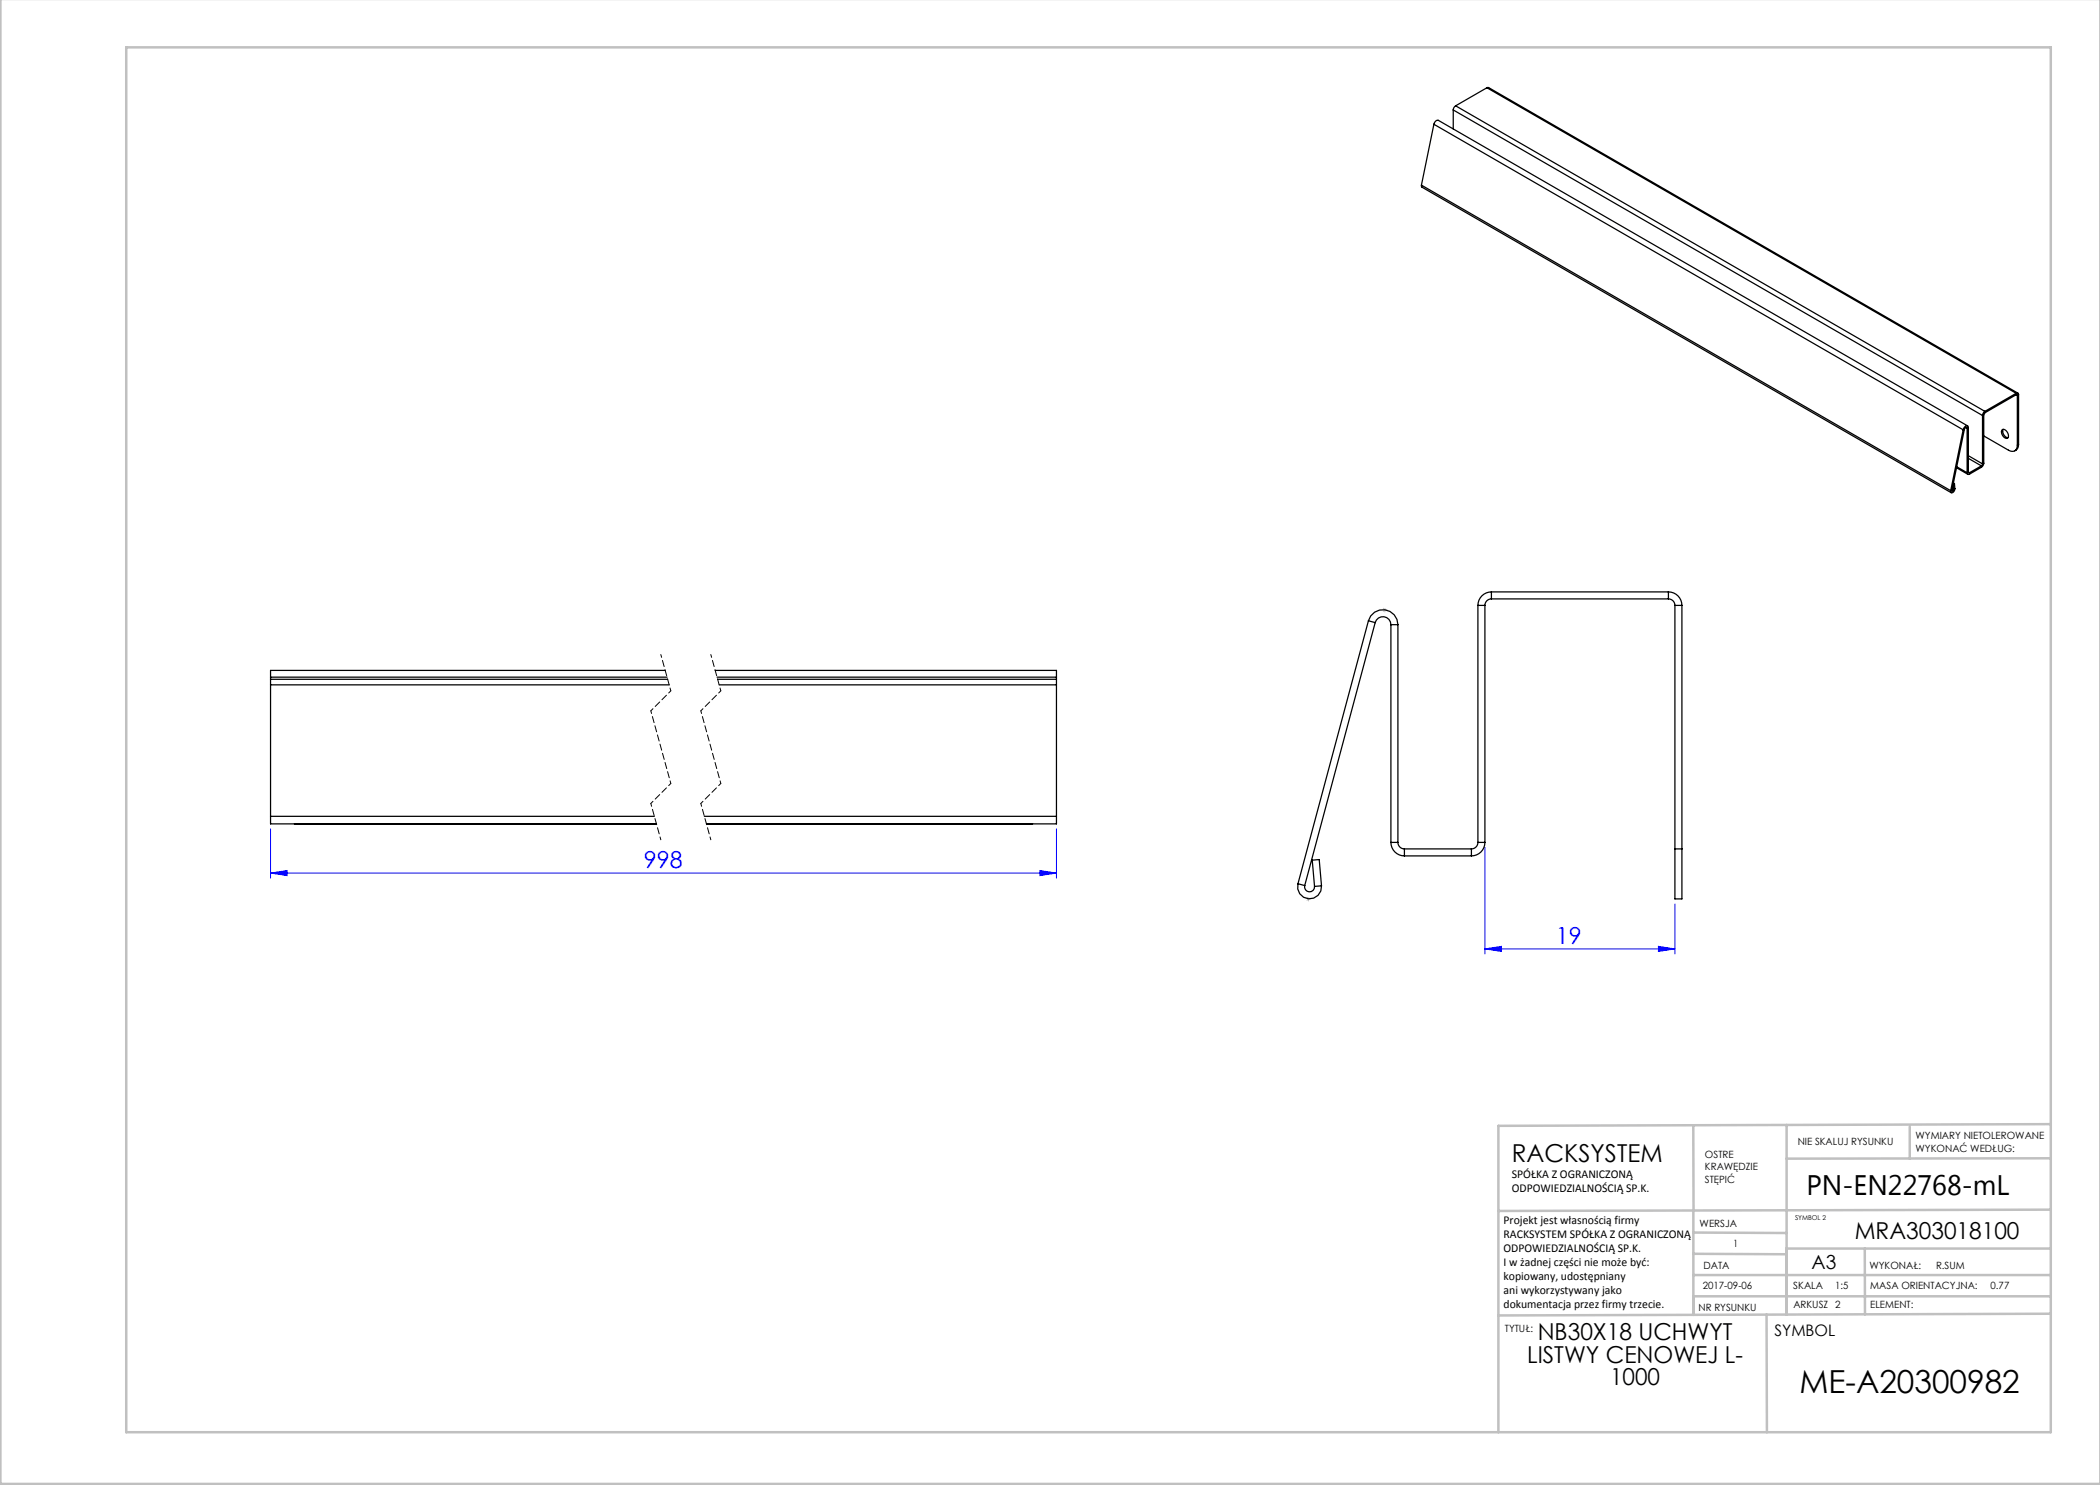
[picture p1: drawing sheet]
<svg xmlns="http://www.w3.org/2000/svg" width="420mm" height="297mm" viewBox="0 0 420 297" stroke-linecap="round" stroke-linejoin="round" font-family="sans-serif">
<path d="M276.6 121.6l.7 .7M276.6 122.3l.7-.7M277 122.5v-1M277.5 122h-1M261.3 179.4l.8 .7M262.2 179.8h-1M261.3 180.1l.8-.7M261.7 180.3v-1" fill="none" stroke="#c0c0c0" stroke-width=".2" stroke-dasharray="1.3 .6" stroke-dashoffset=".5" stroke-linecap="butt"/>
<path d="M54.1 174.6l3.3-.5v1zM54.1 165.8v9.8M54.1 174.6h157.2M208 174.1l3.3 .5-3.3 .5zM211.3 165.8v9.8M297 169.5v21.3M297 189.8l3.3-.5v1zM297 189.8h38M331.7 189.3l3.3 .5-3.3 .5zM335 180.8v10" fill="none" stroke="#00f" stroke-width=".2"/>
<path d="M132.2 130.9l2 7.3M134.2 138.2l-4 4M142.2 130.9l2 7.3M144.2 138.2l-4 4M130.2 142.2l4 14.5M134.2 156.7l-4 4M140.2 142.2l4 14.5M144.2 156.7l-4 4M130.2 160.7l2 7.3M140.2 160.7l2 7.3" fill="none" stroke="#000" stroke-width=".2" stroke-dasharray="1.3 .6" stroke-dashoffset=".7"/>
<g fill="none" stroke="#c0c0c0" stroke-width=".5">
<path d="M.1 -.1v296.9h419.9M25.2 9.5h385v276.9h-385zM338.7 225.2v16.9M357.3 225v37.9M382 225.4v6.3M410.1 224.8l-110.4 .4v61.2M410.1 231.7h-52.8M338.7 259.3h71.5M338.7 255h71.5M338.7 250.8l18.6 .1M338.7 246.5l18.6 .1M338.7 242.1v20.9"/>
<path d="M373 249.7v13.2M410.1 241.9l-110.4 .3M410.2 249.7h-52.9v13.2M353.3 262.9l.1 23.5M410.2 262.7l-110.5 .4"/>
</g>
<g fill="#00f">
<path d="M54.1 174.6l3.3-.5v1zM208 174.1l3.3 .5-3.3 .5z"/>
<path d="M297 189.8l3.3-.5v1zM331.7 189.3l3.3 .5-3.3 .5z"/>
</g>
<g fill="none" stroke="#000" stroke-width=".25">
<path d="M297.4 17.6l.3-.1 105.9 61.1M297.4 17.6l-6.3 3.6M297.4 17.6l105.8 61.1M284.3 37l.1 .4 105.8 61.1M284.3 37l105.8 61.1M286.8 24.9l.4-.7 .5-.1 105.8 61.1M286.8 24.9l-2.5 12.1M286.8 24.9l105.8 61.1M290.6 22l105.9 61.1M290.6 22v3.8M291.1 21.2l-.3 .3-.2 .5M291.1 21.2l105.9 61.1"/>
<path d="M403.2 78.7a.29 .29 0 0 1 .4-.1 .29 .29 0 0 1 .1 .3M403.2 78.9l.3 .2M403.2 78.7l-6.2 3.6M403.2 78.7v.2M403.2 78.9l-6.2 3.7M403.5 79.1v9.9M403.7 78.9l-.2 .2M403.7 78.9v10M390.4 98.1h-.3M390.4 97.7l.3 .2M390.6 96.9h.1M390.6 96.9l.1 1"/>
<path d="M390.7 96.6l.2 .1M390.7 97.9l-.2 .3-.1-.1M390.9 96.7l-.3 .2M390.9 96.7l.1 1M391 97.7l-.1 .5a.47 .47 0 0 1-.7 .3l-.1-.4M391 97.7l-.3 .2M391.3 93.6l2.3 1.3M391.3 93.3l2.1 1.3M392.6 86l-2.5 12.1M392.9 85.9l-2.5 12.2M392.9 85.9l-.3 .1M393.1 85.5l.3 .2"/>
<path d="M393.4 85.7l-.2-.2-.3 .4M393.4 94.6a.29 .29 0 0 0 .2 .3 .29 .29 0 0 0 .3-.1M393.4 85.7v8.9M393.7 85.5l-.2-.3h-.3l-.4 .3-.2 .5M393.7 94.4l.2 .1M393.7 85.5l-.3 .2M393.7 85.5v8.9M393.7 94.4l-.3 .2M393.7 91.1l2.8 1.7M393.7 91.7l2.6 1.5M393.9 94.5v.3M396.3 93.2l-2.4 1.3"/>
<path d="M396.3 93.2v.3M396.3 93.5l-2.4 1.3M396.5 92.8l-.2 .4M396.5 83.1v9.7M396.7 87.2l5 2.8a1.08 1.08 0 0 0 1.2 .2 1.08 1.08 0 0 0 .6-1.2M396.7 92.6l-.1 .5-.3 .4M396.7 83l-.2 .1M396.7 83v9.6M396.7 92.6l-.2 .2M397 82.3l-.4 .3-.1 .5M397 82.6l-.3 .4M397 82.3v.3"/>
<path d="M400.4 86a1.11 1.11 0 0 1 1.1 .5 1.11 1.11 0 0 1 0 1.2 1.19 1.19 0 0 1-1.1-1.7zM400.6 85.9a1.29 1.29 0 0 0 1 1.6M403.7 88.9a1.22 1.22 0 0 1-.8 1.3M403.7 88.9l-.2 .1M298.3 118.4a2.7 2.7 0 0 0-2.7 2.7M298.3 119.8a1.3 1.3 0 0 0-1.3 1.3M298.3 118.4v1.4M298.3 119.8h35.4M298.3 118.4h35.4M333.7 119.8a1.3 1.3 0 0 1 1.3 1.3M333.7 118.4a2.7 2.7 0 0 1 2.7 2.7M333.7 118.4v1.4"/>
<path d="M54.1 135.9v1.1M54.1 135.9h79.4M54.1 137h79.7M54.1 135.4h79.3M54.1 135.4v.5M54.1 137v26.3M133 134.1h-78.9v1.3M143 134.1h68.3v1.3M143.4 135.4h67.9M143.5 135.9h67.8M143.8 137h67.5M211.3 135.9v1.1"/>
<path d="M211.3 135.4v.5M211.3 137v26.3M273.7 124.2a3 3 0 0 1 3.3-2.2 3 3 0 0 1 2.6 2.9M273.7 124.2l1.3 .3M273.7 124.2l-14.1 52.6M275 124.5a1.6 1.6 0 0 1 1.8-1.2 1.6 1.6 0 0 1 1.4 1.6M275 124.5l-14.1 52.6M278.2 124.9h1.4M278.2 124.9v43.6M279.6 124.9v43.6M295.6 121.1h1.4M295.6 121.1v47.4"/>
<path d="M297 121.1v47.4M335 121.1h1.4M335 121.1v48.7M336.4 121.1v48.7M54.1 163.3v1.5h77.2M54.1 163.3h76.8M58.9 164.8h.2M140.9 163.3h70.4M206.5 164.8h-.2M211.3 163.3v1.5h-70M259.6 176.8a2.4 2.4 0 0 0 2.1 3 2.4 2.4 0 0 0 2.6-2.6M259.6 176.8l1.3 .3"/>
<path d="M260.9 177.1a1 1 0 0 0 .9 1.3 1 1 0 0 0 1.1-1.1M264.3 177.2l-.5-5.3-1.4 .1 .5 5.3M264.3 177.2l-1.4 .1M278.2 168.5a2.7 2.7 0 0 0 2.7 2.7M278.2 168.5h1.4M279.6 168.5a1.3 1.3 0 0 0 1.3 1.3M280.9 169.8h13.4M280.9 169.8v1.4M280.9 171.2h13.4M294.3 169.8v1.4M295.6 168.5a1.3 1.3 0 0 1-1.3 1.3M295.6 168.5h1.4"/>
<path d="M297 168.5a2.7 2.7 0 0 1-2.7 2.7M335 169.8v10h1.4v-10M335 169.8h1.4"/>
</g>
<text font-size="6.3" x="359.9" y="278.5">ME-A20300982</text>
<text font-size="5.6" x="361.3" y="239.1">PN-EN22768-mL</text>
<text font-size="4.9" x="302.4" y="232.4">RACKSYSTEM</text>
<g font-size="4.7" fill="#00f">
<text x="128.8" y="173.6">998</text>
<text x="311.2" y="188.8">19</text>
</g>
<g font-size="4.7">
<text x="371" y="247.8">MRA303018100</text>
<text x="307.6" y="268.1">NB30X18 UCHWYT</text>
<text x="305.4" y="272.6">LISTWY CENOWEJ L-</text>
<text x="322" y="277.1">1000</text>
</g>
<text font-size="3.9" x="362.3" y="253.8">A3</text>
<text font-size="3.2" x="354.9" y="267.2">SYMBOL</text>
<g font-size="2.4">
<text x="302.4" y="235.6">SPÓŁKA Z OGRANICZONĄ</text>
<text x="302.4" y="238.4">ODPOWIEDZIALNOŚCIĄ SP.K.</text>
<text x="300.7" y="244.7">Projekt jest własnością firmy</text>
<text x="300.7" y="247.5">RACKSYSTEM SPÓŁKA Z OGRANICZONĄ</text>
<text x="300.7" y="250.3">ODPOWIEDZIALNOŚCIĄ SP.K.</text>
<text x="300.7" y="253.1">I w żadnej części nie może być:</text>
<text x="300.7" y="256">kopiowany, udostępniany</text>
<text x="300.7" y="258.8">ani wykorzystywany jako</text>
<text x="300.7" y="261.6">dokumentacja przez firmy trzecie.</text>
</g>
<g font-size="2">
<text x="383.1" y="227.9">WYMIARY NIETOLEROWANE</text>
<text x="341" y="231.6">OSTRE</text>
<text x="359.5" y="228.9">NIE SKALUJ RYSUNKU</text>
<text x="383.1" y="230.4">WYKONAĆ WEDŁUG:</text>
<text x="341" y="234.1">KRAWĘDZIE</text>
<text x="341" y="236.6">STĘPIĆ</text>
<text x="339.9" y="245.4">WERSJA</text>
<text x="346.6" y="249.5">1</text>
<text x="340.6" y="257.7">2017-09-06</text>
<text x="340.7" y="253.8">DATA</text>
<text x="358.7" y="257.7">SKALA</text>
<text x="367" y="257.7">1:5</text>
<text x="373.9" y="253.8">WYKONAŁ:</text>
<text x="374.1" y="257.7">MASA ORIENTACYJNA:</text>
<text x="387.2" y="253.8">R.SUM</text>
<text x="398.1" y="257.7">0.77</text>
<text x="339.7" y="262.3">NR RYSUNKU</text>
<text x="358.7" y="261.7">ARKUSZ 2</text>
<text x="374.1" y="261.7">ELEMENT:</text>
<text x="301" y="266.4">TYTUŁ:</text>
</g>
<text font-size="1.3" x="359" y="244">SYMBOL 2</text>
</svg>
